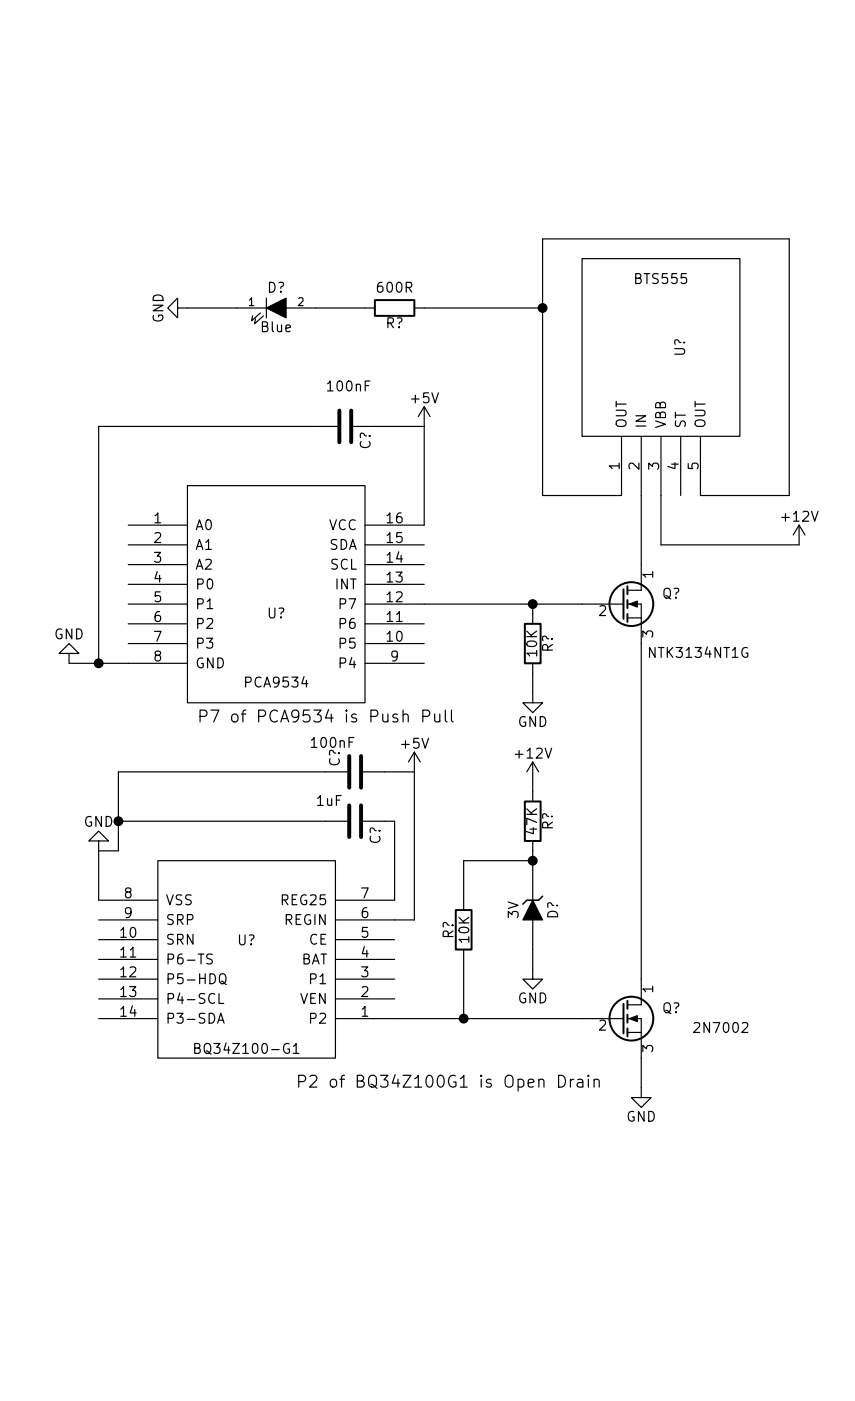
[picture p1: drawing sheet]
<svg xmlns="http://www.w3.org/2000/svg" width="110mm" height="180mm" viewBox="0 0 110 180" stroke-linecap="round" stroke-linejoin="round" font-family="sans-serif">
<g fill="none" stroke="#000" stroke-width=".15">
<path d="M22.9 39.6v-1.2l-1.3 1.2 1.3 1.3v-1.3h11.4M34.3 38.4v2.5M36.8 39.6h11.5M53.3 39.6h16.5M74.9 33.3h20.3v22.8h-20.3zM33.5 40.3l-1.1 1 .1-.7M33.9 40.6l-1.1 1.1 .1-.7M43.4 54.9h-30.7v30.4M45.5 54.9h9.1M54.6 52.3v15.3h-7.6M54.6 52.3l-.8 1.3M54.6 52.3l.8 1.3"/>
<path d="M80 56.1v7.7h-10.2v-33.1h31.8v33.1h-11.4v-7.7M82.5 56.1v19.9h-1.7M85.1 56.1v14h17.8v-2.5M87.6 56.1v7.7M16.5 67.6h7.6M16.5 70.1h7.6M16.5 72.6h7.6M16.5 75.2h7.6M16.5 77.7h7.6M24.1 62.5h22.9v27.9h-22.9zM47 70.1h7.6M47 72.6h7.6"/>
<path d="M47 75.2h7.6M47 77.7h33.3M68.6 77.7v2.6M80.8 77.7h1.7v51.6h-1.7M80.8 79.5h1.7M102.9 67.6l-.8 1.2M102.9 67.6l.7 1.2M8.9 84.1h1.3l-1.3-1.3-1.3 1.3h1.3v1.2h15.2M16.5 80.3h7.6M16.5 82.8h7.6M44.7 99.3h-29.5v10.2h-2.5M46.7 99.3h6.6"/>
<path d="M47 80.3h7.6M47 82.8h7.6M47 85.3h7.6M51.9 92a.38 .38 0 0 1 .7 .1v.8M53.3 96.8v21.6h-10.1M53.3 96.8l-.7 1.2M53.3 96.8l.8 1.2M54.4 92.2h.6a.42 .42 0 0 0 .3-.4 .42 .42 0 0 0-.3-.4h-.6v1.5M56 91.9v.8a.38 .38 0 0 0 .6 0M56.6 91.9v1M57.3 91.4v1.3l.3 .2M58.1 91.4v1.3l.2 .2"/>
<path d="M68.6 85.3v5.1h1.2l-1.2 1.3-1.3-1.3h1.3M68.6 98v5.1M68.6 98l-.8 1.3M68.6 98l.7 1.3M12.7 108.2h1.3l-1.3-1.3-1.3 1.3h1.3v1.3M12.7 118.4h7.6M12.7 109.5v6.3h7.6M15.2 105.7h29.5M20.3 110.7h22.9v25.4h-22.9zM46.7 105.7h4.1v10.1h-7.6M68.6 118.4v7.6h1.2l-1.2 1.3-1.3-1.3h1.3M68.6 108.2v7.6"/>
<path d="M68.6 110.7h-8.9v6.4M12.7 131.1h7.6M12.7 128.5h7.6M12.7 126h7.6M12.7 123.4h7.6M12.7 120.9h7.6M25.1 134.9h.4l.2-.1v-.4l-.2-.1h-.4v1.2h.5a.36 .36 0 0 0 .2-.3 .36 .36 0 0 0-.3-.3M27.3 122.8a.57 .57 0 0 0-.6 .1v.3l.5 .3 .1 .3-.2 .2h-.5M28 131.7l.4-1.3 .5 1.3M28.1 131.3h.6M28.2 127.8v1.3h.6M28.3 125.5a.44 .44 0 0 1 .6-.1 .83 .83 0 0 1-.1 1.2 .44 .44 0 0 1-.6-.5z"/>
<path d="M28.5 126.3a.54 .54 0 0 1 .5 .3l.1 .1M37.8 134.6l.3-.3v1.2M37.8 135.5h.7M43.2 131.1h37.1M43.2 128.5h7.6M43.2 126h7.6M43.2 123.4h7.6M43.2 120.9h7.6M59.7 122.2v8.9M71.9 138.4a.77 .77 0 0 1 .9 .7 .77 .77 0 0 1-.9 .8zM73.4 138.9v1M73.9 138.9a.4 .4 0 0 0-.5 .3"/>
<path d="M74.4 138.9h.1h.5v1M75 139.2l-.5 .1a.3 .3 0 0 0-.2 .3 .3 .3 0 0 0 .2 .3l.5-.1M75.7 138.4v.1l.1-.1h-.1v.1M75.7 138.9v1M76.5 139a.38 .38 0 0 1 .6 .1v.8M76.5 138.9v1M80.8 131.1h1.7v10.1h1.3l-1.3 1.3-1.2-1.3h1.2M80.8 132.8h1.7"/>
</g>
<path d="M34.3 39.6l2.5-1.2v2.5zM81 77.7l1-.4v.8zM68.6 115.8l1.2 2.6h-2.5zM81 131.1l1-.4v.8z" fill="#000" stroke="#000" stroke-width=".15"/>
<g fill="none" stroke="#000" stroke-width=".25">
<path d="M48.3 38.6h5v2h-5zM80.3 75.8v3.8M80.8 75.4v1.1M80.8 77.2v1M80.8 79v1M67.6 80.3h2v5h-2zM58.7 117.1h2v5.1h-2zM67.6 103.1h2v5.1h-2zM80.3 129.2v3.8M80.8 128.8v1M80.8 130.6v1M80.8 132.3v1.1"/>
<circle cx="81.3" cy="77.7" r="2.82"/>
<circle cx="81.3" cy="131.1" r="2.82"/>
</g>
<path d="M69.8 115.3l-.5 .5h-1.5l-.5 .5" fill="none" stroke="#000" stroke-width=".2"/>
<path d="M43.7 52.8v4.1M45.2 52.8v4.1M45 97.3v4.1M46.5 97.3v4.1M45 103.6v4.1M46.5 103.6v4.1" fill="none" stroke="#000" stroke-width=".51"/>
<g fill="#000" stroke="#000" stroke-width=".25">
<circle cx="69.9" cy="39.6" r=".51"/>
<circle cx="68.6" cy="77.7" r=".51"/>
<circle cx="12.7" cy="85.3" r=".51"/>
<circle cx="15.2" cy="105.7" r=".51"/>
<circle cx="68.6" cy="110.7" r=".51"/>
<circle cx="59.7" cy="131.1" r=".51"/>
</g>
<g font-size="2.1">
<text x="25.4" y="93">P7 of PCA9534 is Push Pull</text>
<text x="38.1" y="140">P2 of BQ34Z100G1 is Open Drain</text>
</g>
<g font-size="1.8">
<text x="21" y="41.6" transform="rotate(-90 21 41.6)">GND</text>
<text x="34.4" y="37.6">D?</text>
<text x="48.7" y="37.6">600R</text>
<text x="81.9" y="36.5">BTS555</text>
<text x="33.7" y="42.7">Blue</text>
<text x="49.6" y="42.2">R?</text>
<text x="88.2" y="45.9" transform="rotate(-90 88.2 45.9)">U?</text>
<text x="42.3" y="50.3">100nF</text>
<text x="53" y="51.9">+5V</text>
<text x="47.7" y="57.8" transform="rotate(-90 47.7 57.8)">C?</text>
<text x="80.6" y="55.1" transform="rotate(-90 80.6 55.1)">OUT</text>
<text x="83.2" y="55.1" transform="rotate(-90 83.2 55.1)">IN</text>
<text x="85.7" y="55.1" transform="rotate(-90 85.7 55.1)">VBB</text>
<text x="88.3" y="55.1" transform="rotate(-90 88.3 55.1)">ST</text>
<text x="90.8" y="55.1" transform="rotate(-90 90.8 55.1)">OUT</text>
<text x="79.8" y="60.4" transform="rotate(-90 79.8 60.4)">1</text>
<text x="82.3" y="60.4" transform="rotate(-90 82.3 60.4)">2</text>
<text x="84.8" y="60.4" transform="rotate(-90 84.8 60.4)">3</text>
<text x="87.4" y="60.4" transform="rotate(-90 87.4 60.4)">4</text>
<text x="89.9" y="60.4" transform="rotate(-90 89.9 60.4)">5</text>
<text x="19.8" y="67.3">1</text>
<text x="19.8" y="69.9">2</text>
<text x="25.1" y="68.2">A0</text>
<text x="25.1" y="70.7">A1</text>
<text x="42.2" y="70.7">SDA</text>
<text x="42.2" y="68.2">VCC</text>
<text x="49.8" y="69.9">15</text>
<text x="49.8" y="67.3">16</text>
<text x="100.8" y="67.1">+12V</text>
<text x="19.8" y="72.4">3</text>
<text x="19.8" y="74.9">4</text>
<text x="19.8" y="77.5">5</text>
<text x="25.1" y="73.3">A2</text>
<text x="25.1" y="75.8">P0</text>
<text x="42.4" y="73.3">SCL</text>
<text x="43.1" y="75.8">INT</text>
<text x="49.8" y="77.5">12</text>
<text x="49.8" y="74.9">13</text>
<text x="49.8" y="72.4">14</text>
<text x="84.1" y="74.4" transform="rotate(-90 84.1 74.4)">1</text>
<text x="85.2" y="77">Q?</text>
<text x="6.9" y="82.3">GND</text>
<text x="19.8" y="80">6</text>
<text x="19.8" y="82.6">7</text>
<text x="25.1" y="78.4">P1</text>
<text x="25.1" y="80.9">P2</text>
<text x="25.1" y="83.4">P3</text>
<text x="34.4" y="79.6">U?</text>
<text x="43.8" y="83.4">P5</text>
<text x="43.8" y="80.9">P6</text>
<text x="43.8" y="78.4">P7</text>
<text x="49.8" y="82.6">10</text>
<text x="49.8" y="80">11</text>
<text x="71.2" y="84" transform="rotate(-90 71.2 84)">R?</text>
<text x="77.1" y="79.3">2</text>
<text x="84.1" y="82" transform="rotate(-90 84.1 82)">3</text>
<text x="19.8" y="85.1">8</text>
<text x="25.1" y="86">GND</text>
<text x="31.7" y="88.4">PCA9534</text>
<text x="43.8" y="86">P4</text>
<text x="50.3" y="85.1">9</text>
<text x="69.1" y="84.4" transform="rotate(-90 69.1 84.4)">10K</text>
<text x="83.8" y="84.6">NTK3134NT1G</text>
<text x="66.6" y="93.5">GND</text>
<text x="40.2" y="96.2">100nF</text>
<text x="43.7" y="98.7" transform="rotate(-90 43.7 98.7)">C?</text>
<text x="51.7" y="96.3">+5V</text>
<text x="66.5" y="97.6">+12V</text>
<text x="10.7" y="106.4">GND</text>
<text x="40.8" y="103.7">1uF</text>
<text x="69.1" y="107.3" transform="rotate(-90 69.1 107.3)">47K</text>
<text x="71.2" y="106.8" transform="rotate(-90 71.2 106.8)">R?</text>
<text x="49" y="108.6" transform="rotate(-90 49 108.6)">C?</text>
<text x="16" y="115.6">8</text>
<text x="16" y="118.1">9</text>
<text x="21.3" y="116.5">VSS</text>
<text x="21.3" y="119">SRP</text>
<text x="36.4" y="116.5">REG25</text>
<text x="36.6" y="119">REGIN</text>
<text x="46.5" y="118.1">6</text>
<text x="46.5" y="115.6">7</text>
<text x="66.8" y="118.2" transform="rotate(-90 66.8 118.2)">3V</text>
<text x="71.8" y="118.3" transform="rotate(-90 71.8 118.3)">D?</text>
<text x="15.5" y="120.7">10</text>
<text x="15.5" y="123.2">11</text>
<text x="15.5" y="125.7">12</text>
<text x="21.3" y="121.5">SRN</text>
<text x="21.3" y="124.1">P6-TS</text>
<text x="30.6" y="121.6">U?</text>
<text x="38.5" y="124.1">BAT</text>
<text x="39.7" y="121.5">CE</text>
<text x="46.5" y="125.7">3</text>
<text x="46.5" y="123.2">4</text>
<text x="46.5" y="120.7">5</text>
<text x="58.4" y="120.8" transform="rotate(-90 58.4 120.8)">R?</text>
<text x="60.4" y="121.3" transform="rotate(-90 60.4 121.3)">10K</text>
<text x="15.5" y="128.3">13</text>
<text x="15.5" y="130.8">14</text>
<text x="21.3" y="126.6">P5-HDQ</text>
<text x="21.3" y="129.2">P4-SCL</text>
<text x="21.3" y="131.7">P3-SDA</text>
<text x="38.5" y="129.2">VEN</text>
<text x="40" y="131.7">P2</text>
<text x="40" y="126.6">P1</text>
<text x="46.5" y="130.8">1</text>
<text x="46.5" y="128.3">2</text>
<text x="66.6" y="129.1">GND</text>
<text x="84.1" y="127.7" transform="rotate(-90 84.1 127.7)">1</text>
<text x="85.2" y="130.4">Q?</text>
<text x="26" y="135.6">BQ34Z100-G1</text>
<text x="77.1" y="132.6">2</text>
<text x="84.1" y="135.4" transform="rotate(-90 84.1 135.4)">3</text>
<text x="89.7" y="132.9">2N7002</text>
<text x="80.6" y="144.3">GND</text>
</g>
<g font-size="1.4">
<text x="32" y="39.4">1</text>
<text x="38.4" y="39.4">2</text>
</g>
</svg>
